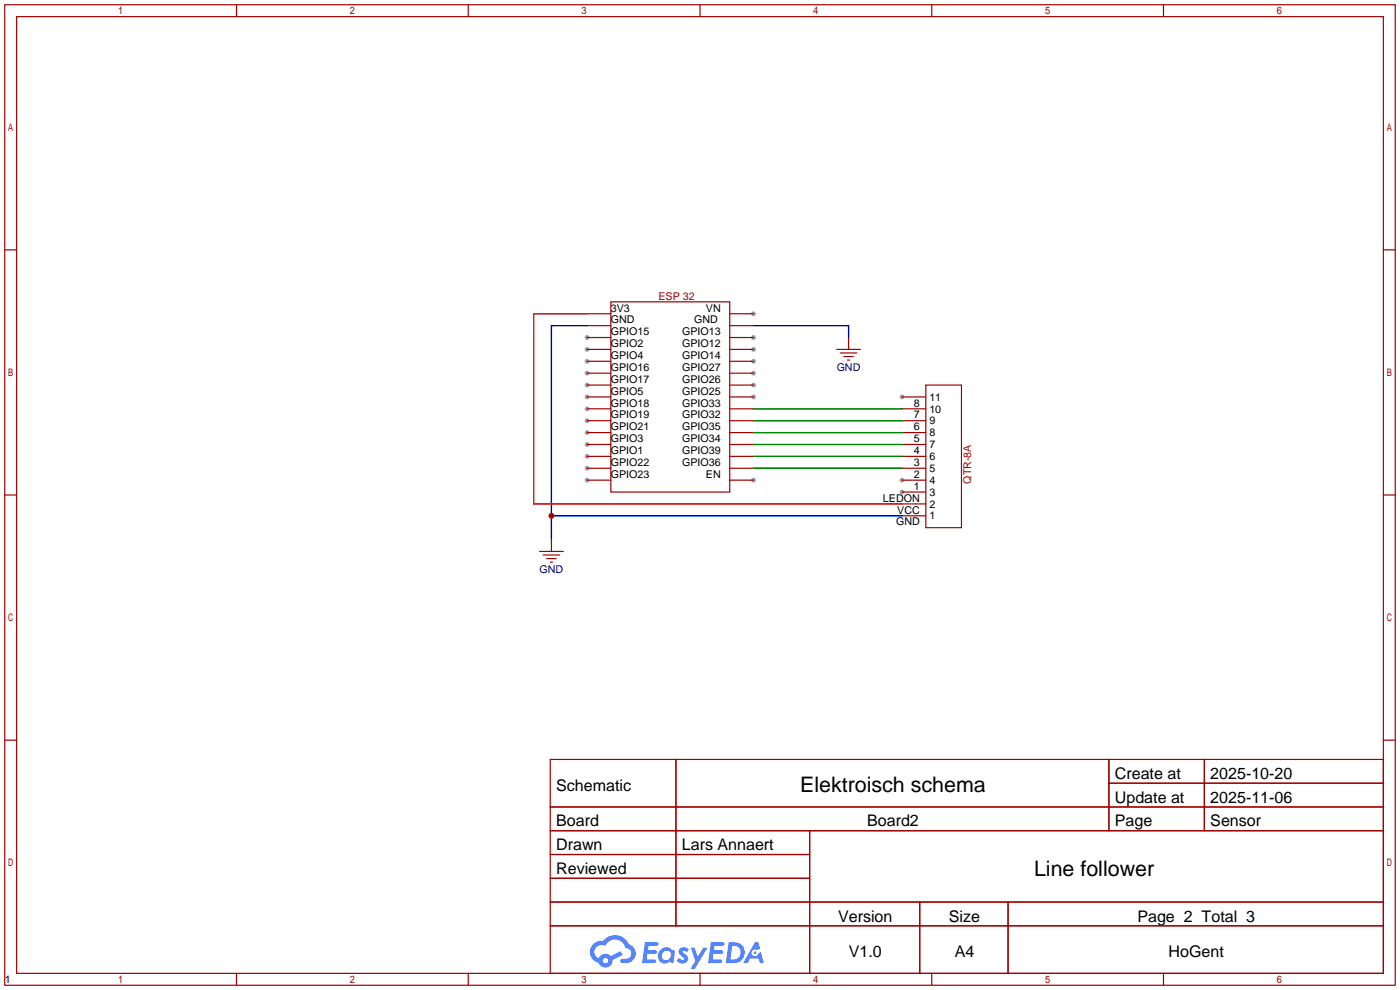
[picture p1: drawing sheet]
<svg xmlns="http://www.w3.org/2000/svg" width="299mm" height="212mm" viewBox="0 0 299 212" stroke-linecap="round" stroke-linejoin="round" font-family="sans-serif">
<g fill="#999">
<circle cx="125.5" cy="72.1" r=".51"/>
<circle cx="125.5" cy="74.7" r=".51"/>
<circle cx="125.5" cy="77.2" r=".51"/>
<circle cx="125.5" cy="79.8" r=".51"/>
<circle cx="125.5" cy="82.3" r=".51"/>
<circle cx="125.5" cy="84.8" r=".51"/>
<circle cx="125.5" cy="87.4" r=".51"/>
<circle cx="125.5" cy="89.9" r=".51"/>
<circle cx="125.5" cy="92.5" r=".51"/>
<circle cx="125.5" cy="95" r=".51"/>
<circle cx="125.5" cy="97.5" r=".51"/>
<circle cx="125.5" cy="100.1" r=".51"/>
<circle cx="125.5" cy="102.6" r=".51"/>
<circle cx="161" cy="67.1" r=".51"/>
<circle cx="161" cy="72.1" r=".51"/>
<circle cx="161" cy="74.7" r=".51"/>
<circle cx="161" cy="77.2" r=".51"/>
<circle cx="161" cy="79.8" r=".51"/>
<circle cx="161" cy="82.3" r=".51"/>
<circle cx="161" cy="84.8" r=".51"/>
<circle cx="161" cy="102.6" r=".51"/>
<circle cx="192.8" cy="105.2" r=".51"/>
<circle cx="192.8" cy="102.6" r=".51"/>
<circle cx="192.8" cy="84.8" r=".51"/>
</g>
<g fill="none" stroke="#a10000" stroke-width=".25">
<path d="M1 1h297.2v209.6h-297.2zM3.6 3.6h292.1v204.4h-292.1zM50.5 1v2.6M100.1 1v2.6M149.6 1v2.6M199.1 1v2.6M248.7 1v2.6M1 53.4h2.6M295.7 53.4h2.5M1 105.8h2.6M295.7 105.8h2.5M1 158.2h2.6"/>
<path d="M295.7 158.2h2.5M117.6 162.3h178.1v45.7h-178.1zM117.6 172.5h178.1M117.6 177.5h178.1M144.5 162.3v35.6M173 177.5v30.5M237 162.3v15.2M237 167.4h58.7M257.4 162.3v15.2M117.6 182.6h55.4M117.6 192.8h178.1M117.6 187.7h55.4"/>
<path d="M117.6 197.9h178.1M196.6 192.8v15.2M215.4 192.8v15.2M50.5 208v2.6M100.1 208v2.6M149.6 208v2.6M199.1 208v2.6M248.7 208v2.6"/>
</g>
<g fill="#5487ff">
<path d="M145.3 202.7a1.3 1.3 0 0 1 1.9 .3l-.4 .6a.54 .54 0 0 0-.9-.2l.1 .2a1.34 1.34 0 0 1 .9 1.8 1.47 1.47 0 0 1-2.3-.1l.5-.6 .8 .5a.31 .31 0 0 0 .4-.3 .31 .31 0 0 0-.3-.4 1.12 1.12 0 0 1-.7-1.8z"/>
<path d="M147.6 202.5h.9l.6 2 1.2-2h.9l-2.7 4.6h-.9l1-1.7z"/>
<path d="M137.8 201.4h1.7a1.31 1.31 0 0 1 1.2 .2 .4 .4 0 0 1-.3 .5l-1.8 .1-.1 .9h1.6a.4 .4 0 0 1 .4 .4 .4 .4 0 0 1-.5 .4h-1.6l-.2 1.2h1.4a.46 .46 0 0 1 .5 0 .46 .46 0 0 1 .1 .5l-.4 .2h-2.6z"/>
<path d="M151.9 201.4h1.7a1.32 1.32 0 0 1 1.2 .2 .39 .39 0 0 1-.3 .5l-1.8 .1-.1 .9h1.6a.4 .4 0 0 1 .4 .4 .4 .4 0 0 1-.4 .4h-1.7l-.2 1.2h1.4a.46 .46 0 0 1 .5 0 .46 .46 0 0 1 .1 .5l-.4 .2h-2.6z"/>
<path d="M161.3 201.4h.8l.3 1.3-.6 .4a.75 .75 0 0 0-1.1 .3 .75 .75 0 0 0 .5 1 .75 .75 0 0 0 .9-.7l.5-.2 .6 2.3h-.8l-.3-.9h-1.8l-.5 .9h-1z"/>
<path d="M155.7 201.4l-.6 4.4h1.5a2.27 2.27 0 0 0 2.6-2.2 2.27 2.27 0 0 0-2.7-2.2zM156.5 202.1a1.5 1.5 0 0 1 1.8 1.6 1.5 1.5 0 0 1-1.9 1.4h-.3z"/>
<path d="M141.2 203a1.6 1.6 0 0 0-.3 2.3 1.6 1.6 0 0 0 2.3 .2l.7 .3 .3-2.4-.1-.3-.5-.1a1.58 1.58 0 0 0-2.4 0zM141.8 203.5a.98 .98 0 0 1 1.6 .4 .98 .98 0 0 1-1.1 1.3 .94 .94 0 0 1-.9-.7 .94 .94 0 0 1 .4-1z"/>
<path d="M126.8 201.8a2.37 2.37 0 0 0 1.1 4 1.54 1.54 0 0 0 1.8 1 1.54 1.54 0 0 0 1.2-1.6l2.2-1.1-.5-.8-2 1a1.57 1.57 0 0 0-2.7 .5 1.5 1.5 0 0 1-.7-2.1 1.5 1.5 0 0 1 2.2-.5 2.23 2.23 0 0 1 2.3-1.4 2.23 2.23 0 0 1 2 1.8 1.16 1.16 0 0 1 1.2 1.1 1.16 1.16 0 0 1-1.1 1.2h-.7a.47 .47 0 0 0-.5 .4 .47 .47 0 0 0 .4 .5 2.17 2.17 0 0 0 2.5-.9 2.17 2.17 0 0 0-.3-2.7l-.8-.4a3.2 3.2 0 0 0-5.5-.7l-1.1 .1zM128.8 205.3a.6 .6 0 0 1 1.2 0 .6 .6 0 0 1-1.2 0z"/>
<circle cx="161.4" cy="203.6" r=".28"/>
</g>
<g fill="none" stroke="#a10000" stroke-width=".25">
<path d="M125.5 67.1h5.1M125.5 69.6h5.1M125.5 72.1h5.1M125.5 74.7h5.1M125.5 77.2h5.1M125.5 79.8h5.1M130.6 64.5h25.4v40.7h-25.4zM156 67.1h5M156 69.6h5M156 72.1h5M156 74.7h5M156 77.2h5"/>
<path d="M156 79.8h5M178.8 74.7h5.1M179.6 75.4h3.5M180.3 76.2h2.1M181.1 77h.5M181.4 72.1v2.6M125.5 82.3h5.1M125.5 84.8h5.1M125.5 87.4h5.1M125.5 89.9h5.1M125.5 92.5h5.1M125.5 95h5.1"/>
<path d="M125.5 97.5h5.1M156 82.3h5M156 84.8h5M156 87.4h5M156 89.9h5M156 92.5h5M156 95h5M156 97.5h5M192.8 84.8h5.1M192.8 87.4h5.1M192.8 89.9h5.1M192.8 92.5h5.1"/>
<path d="M192.8 95h5.1M192.8 97.5h5.1M197.9 82.3h7.6v30.5h-7.6zM115.3 117.9h5.1M116.1 118.6h3.5M116.8 119.4h2.1M117.9 115.3v2.6M125.5 100.1h5.1M125.5 102.6h5.1M156 100.1h5M156 102.6h5M192.8 100.1h5.1"/>
<path d="M192.8 102.6h5.1M192.8 110.2h5.1M192.8 107.7h5.1M192.8 105.2h5.1M117.6 120.1h.5"/>
</g>
<path d="M125.5 69.6h-7.6v45.7M161 69.6h20.4v2.5M117.9 110.2h74.9" fill="none" stroke="#00f" stroke-width=".25"/>
<path d="M161 92.5h31.8M161 95h31.8M161 87.4h31.8M161 97.5h31.8M161 89.9h31.8M161 100.1h31.8" fill="none" stroke="#008700" stroke-width=".25"/>
<path d="M125.5 67.1h-11.5v40.6h78.8" fill="none" stroke="#f00" stroke-width=".25"/>
<circle cx="117.9" cy="110.2" r=".63" fill="#c00"/>
<g font-size="4.6">
<text x="171" y="169.3">Elektroisch schema</text>
<text x="221" y="187.1">Line follower</text>
</g>
<g font-size="3.4">
<text x="238.3" y="166.5">Create at</text>
<text x="258.7" y="166.5">2025-10-20</text>
<text x="118.9" y="169">Schematic</text>
<text x="238.3" y="171.6">Update at</text>
<text x="258.7" y="171.6">2025-11-06</text>
<text x="118.9" y="176.6">Board</text>
<text x="185.3" y="176.6">Board2</text>
<text x="238.3" y="176.6">Page</text>
<text x="258.7" y="176.6">Sensor</text>
<text x="118.9" y="181.7">Drawn</text>
<text x="145.7" y="181.7">Lars Annaert</text>
<text x="118.9" y="186.8">Reviewed</text>
<text x="179.1" y="197">Version</text>
<text x="202.8" y="197">Size</text>
<text x="243.1" y="197">Page 2 Total 3</text>
<text x="181.4" y="204.6">V1.0</text>
<text x="204" y="204.6">A4</text>
<text x="249.8" y="204.6">HoGent</text>
</g>
<g font-size="2.3" fill="#a00000">
<text x="140.7" y="64">ESP 32</text>
<text x="207.5" y="103.4" transform="rotate(-90 207.5 103.4)">QTR-8A</text>
</g>
<g font-size="2.3">
<text x="130.6" y="66.6">3V3</text>
<text x="130.6" y="69.1">GND</text>
<text x="130.6" y="71.7">GPIO15</text>
<text x="145.8" y="71.7">GPIO13</text>
<text x="148.3" y="69.1">GND</text>
<text x="150.9" y="66.6">VN</text>
<text x="130.6" y="74.2">GPIO2</text>
<text x="130.6" y="76.7">GPIO4</text>
<text x="145.8" y="74.2">GPIO12</text>
<text x="145.8" y="76.7">GPIO14</text>
<text x="130.6" y="79.3">GPIO16</text>
<text x="130.6" y="81.8">GPIO17</text>
<text x="145.8" y="79.3">GPIO27</text>
<text x="145.8" y="81.8">GPIO26</text>
<text x="130.6" y="84.4">GPIO5</text>
<text x="130.6" y="86.9">GPIO18</text>
<text x="130.6" y="89.4">GPIO19</text>
<text x="145.8" y="84.4">GPIO25</text>
<text x="145.8" y="86.9">GPIO33</text>
<text x="145.8" y="89.4">GPIO32</text>
<text x="195.3" y="89.4">7</text>
<text x="195.3" y="86.9">8</text>
<text x="198.6" y="88.2">10</text>
<text x="198.6" y="85.6">11</text>
<text x="130.6" y="92">GPIO21</text>
<text x="130.6" y="94.5">GPIO3</text>
<text x="145.8" y="92">GPIO35</text>
<text x="145.8" y="94.5">GPIO34</text>
<text x="195.3" y="94.5">5</text>
<text x="195.3" y="92">6</text>
<text x="198.6" y="95.8">7</text>
<text x="198.6" y="93.2">8</text>
<text x="198.6" y="90.7">9</text>
<text x="130.6" y="97.1">GPIO1</text>
<text x="130.6" y="99.6">GPIO22</text>
<text x="145.8" y="97.1">GPIO39</text>
<text x="145.8" y="99.6">GPIO36</text>
<text x="195.3" y="99.6">3</text>
<text x="195.3" y="97.1">4</text>
<text x="198.6" y="100.9">5</text>
<text x="198.6" y="98.3">6</text>
<text x="130.6" y="102.1">GPIO23</text>
<text x="150.9" y="102.1">EN</text>
<text x="188.7" y="107.2">LEDON</text>
<text x="195.3" y="104.7">1</text>
<text x="195.3" y="102.1">2</text>
<text x="198.6" y="105.9">3</text>
<text x="198.6" y="103.4">4</text>
<text x="191.5" y="112.3">GND</text>
<text x="191.8" y="109.8">VCC</text>
<text x="198.6" y="111">1</text>
<text x="198.6" y="108.5">2</text>
</g>
<g font-size="2.3" fill="#000080">
<text x="178.8" y="79.3">GND</text>
<text x="115.3" y="122.5">GND</text>
<text x="1" y="210.1">1</text>
</g>
</svg>
